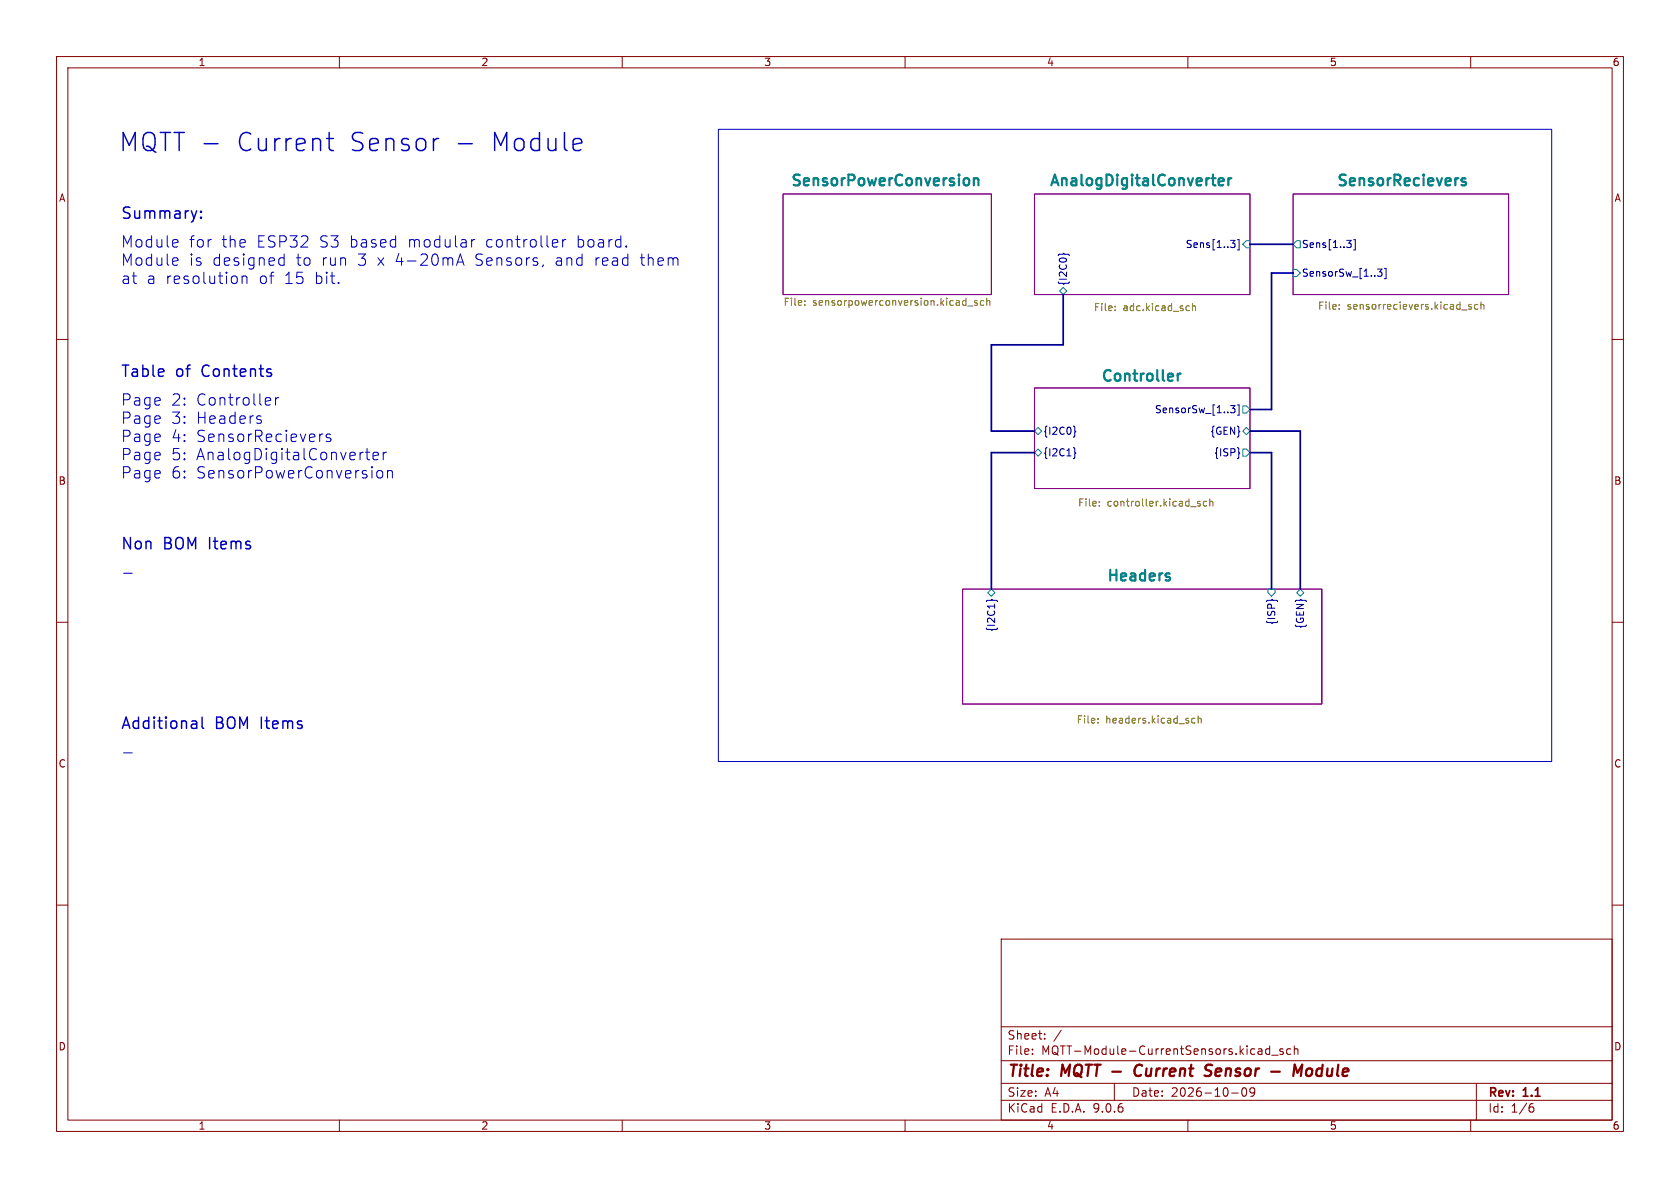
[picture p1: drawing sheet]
<svg xmlns="http://www.w3.org/2000/svg" width="297mm" height="210mm" viewBox="0 0 297 210" stroke-linecap="round" stroke-linejoin="round" font-family="sans-serif">
<g fill="none" stroke="#840000" stroke-width=".18">
<path d="M10 10h277v190h-277zM12 12h273v186h-273zM60 10v2M110 10v2M160 10v2M210 10v2M260 10v2M10 60h2M285 60h2M10 110h2M285 110h2M10 160h2"/>
<path d="M177 166h108v32h-108zM285 160h2M60 198v2M110 198v2M160 198v2M177 194.5h108M177 191.5h108M177 187.5h108M177 181.5h108M182.5 186.3v.1M182.5 185.5v.1M184.7 183.6v.1"/>
<path d="M184.7 182.8v.1M187.6 182.1l-1.3 2M197 191.5v3M210 198v2M217.7 193.2h1.2M219.7 192.4l.2-.1a.81 .81 0 0 1 .6 .6 .81 .81 0 0 1-.3 .8l-.2 .1a.81 .81 0 0 1-.3-1.4zM221.8 192.9l-.3 .3h-.3l-.2-.3 .1-.5 .4-.1 .2 .1a.99 .99 0 0 1-.3 1.4h-.3M224.5 184.9v1.5M224.5 185.5l-.5-.1-.3 .3v.4l.2 .2h.6M224.8 186.5h1.2M226.8 185.5l-.3-.1-.3 .2 .1 .2 .5 .2v.3h-.6M228.2 185.5l-.5-.1-.2 .3v.4l.1 .2h.6"/>
<path d="M228.8 185.5l.2-.1 .4 .1 .1 .9M228.8 184.9v1.5M260 198v2M261 191.5v6.5M270.6 195.7h.4l.2 .3-.1 .5-.5 .1M271 195.1l-.4 .1"/>
</g>
<path d="M201.6 188.2a1.13 1.13 0 0 0-1 .7 1.13 1.13 0 0 0 .2 1.2l.3 .1 .5-.1M213.3 188.3l.3-.1 .7 .1M213.4 189.2l.4 .1a.49 .49 0 0 1 .3 .5 .49 .49 0 0 1-.4 .4h-.5M224.7 189.4h1.6M228.6 190.2l.3-2 .5 1.4 .8-1.4-.2 2M231.1 189.1a.52 .52 0 0 1 .5-.2 .52 .52 0 0 1 .4 .4l-.1 .5a.55 .55 0 0 1-.5 .4 .55 .55 0 0 1-.5-.4z" fill="none" stroke="#840000" stroke-width=".4"/>
<path d="M138.4 34.3h36.9v17.8h-36.9zM182.9 34.3h38.1v17.8h-38.1zM228.6 34.3h38.1v17.8h-38.1zM182.9 68.6h38.1v17.8h-38.1zM170.2 104.1h63.5v20.4h-63.5z" fill="none" stroke="#840084" stroke-width=".18"/>
<g fill="none" stroke="#000084" stroke-width=".18">
<path d="M187.1 45.2l.2-.3h.6l.2-.1 .1 .1h.6l.2 .3M217.5 42.5h.8l-.4 .5 .4 .1v.4l-.2 .3h-.4M218.8 42.4h.3v1.8h-.3M238.1 42.5h.8l-.5 .5 .4 .1 .1 .4-.3 .3h-.3M239.3 42.4h.3v1.8h-.3M243.5 47.6h.8l-.4 .5 .4 .1v.5l-.2 .1-.6-.1M244.7 47.4h.3v1.9h-.3M189.8 75.3l.2 .2v.6l.2 .2-.2 .2v.6l-.2 .2M189.8 79.1l.2 .2v.6l.2 .2-.2 .2v.6l-.2 .2M217.5 71.7h.8l-.4 .5 .4 .1v.5l-.2 .2-.6-.2M218.8 71.6h.3v1.8h-.3M219.1 80l.1 .1-.1 .1"/>
<path d="M174.4 106.4l.2-.3h.6l.2-.2 .1 .2h.6l.2 .3M224.8 106.1l.1-.2v.2"/>
</g>
<path d="M187.3 51.4l.7-.6 .6 .6-.6 .7zM220.3 42.5h.7v1.3h-.7l-.6-.6zM228.6 47.6h.6l.7 .7-.7 .6h-.6zM229.2 42.5h.7v1.3h-.7l-.6-.6zM182.9 76.2l.6-.6 .6 .6-.6 .6zM219.7 71.8h.6l.7 .6-.7 .6h-.6zM219.7 76.2l.6-.6 .7 .6-.7 .6zM219.7 79.4h.6l.7 .6-.7 .6h-.6zM182.9 80l.6-.6 .6 .6-.6 .6zM174.6 104.8l.7-.7 .6 .7-.6 .6zM224.2 104.1h1.2v.7l-.6 .6-.6-.6zM229.2 104.8l.7-.7 .6 .7-.6 .6z" fill="none" stroke="#008484" stroke-width=".18"/>
<path d="M172.2 31.7a.47 .47 0 0 1 .8 .1v1M172.2 31.5v1.3M215.7 31.5l.6 .1v.4l-.9 .1M216.3 32.7l-.6 .1M217.2 31.5v1.3M217.7 31.5l-.4 .1-.1 .3M258.5 32l.6 .2 .1 .3-.3 .3-.5-.1M258.5 31.6l.1-.1 .5 .1M208.2 66v1.3M208.7 66l-.3 .1-.2 .3M206.8 102.1l.1 .2-.1 .2" fill="none" stroke="#008484" stroke-width=".38"/>
<g fill="none" stroke="#848400" stroke-width=".18">
<path d="M142.3 53.9v.1M142.3 53.2v.1M171.1 54.1h.9M172.8 53.2l-.3-.1-.2 .2v.2l.5 .1v.3h-.5M173.9 53.2l-.4-.1-.2 .3 .1 .5h.5M174.5 53.3l.1-.2 .3 .1 .1 .8M174.5 52.7v1.3M197.1 54.8v.1M197.1 54.1v.2M210.1 54.1h.2M210.3 54.9h-.2M210.8 53.6v1.3"/>
<path d="M210.8 54.2l.2-.1h.3l.1 .8M236.8 54.5v.2M236.8 53.9v.1M260.1 53.9l-.3-.1-.2 .2 .1 .2 .4 .1v.3h-.5M261.3 53.9l-.4-.1-.2 .3 .1 .5h.5M261.8 53.9l.2-.1 .3 .1v.8M261.8 53.4v1.3M194.3 89.3v.2M194.3 88.7v.1M211.8 89l.5 .2-.1 .2-.4 .1M211.8 88.7h.4M213.3 88.7l-.3-.1-.3 .3 .2 .5h.4"/>
<path d="M213.9 88.7l.2-.1 .3 .1v.8M213.9 88.2v1.3M194.1 127.7v.1M194.1 127v.1M210.7 127.6l.2 .2h.4M211.3 127h-.4l-.2 .2M211.8 127.1l.2-.1h.3l.1 .8M211.8 126.5v1.3"/>
</g>
<path d="M188 52.1v8.9h-12.7v15.2h7.6M221 43.2h7.6M228.6 48.3h-3.8v24.1h-3.8M221 76.2h8.9v27.9M182.9 80h-7.6v24.1M221 80h3.8v24.1" fill="none" stroke="#000084" stroke-width=".3"/>
<path d="M35.5 38.4l.1 .1-.1 .1M35.5 37.4l.1 .1h-.1M36.1 25.4h2.4M35.7 126.8v1.7l.3 .3" fill="none" stroke="#0000c2" stroke-width=".25"/>
<g fill="none" stroke="#0000c2" stroke-width=".18">
<path d="M127 22.9h147.3v111.7h-147.3zM31.2 42.3l.2 .1 .1 .4-1 .2M31.2 45.6l.2 .1 .1 .3-1 .2M31.4 43.6l-.2 .1M31.4 46.8l-.2 .1M42.8 48.8v1.3M43.1 48.8l-.3 .2M43.4 48.8l.3 .3v1M49.5 46.8l.2 .1 .5-.1M49.5 45.7l.2-.1 .5 .1M50.2 44.9v2M80.7 46.9l.7-2 .6 2"/>
<path d="M80.9 46.3h.9M83.4 42.3v1.4M83.9 42.3a.51 .51 0 0 0-.5 .4M96 46.8l-.2 .4M98.3 42.3l.2 .1 .1 .4-.9 .2M98.5 43.6l-.2 .1M99.5 42.3v1.4M100 42.3a.51 .51 0 0 0-.5 .4M110.7 43.5l.1 .1-.1 .1M45.9 74.2l.3 .3-.1 .2-.2 .1M45.9 73.5l.2 .1M47.6 70.3l.2 .1v.4l-.9 .2"/>
<path d="M47.8 71.5l-.2 .1M48.7 70.3v1.3M49.3 70.3a.51 .51 0 0 0-.6 .4M57.1 76.7l-.5 .2M58.4 76.8l-.5-.1-.2 .3 .1 .3 .6 .2 .1 .2-.1 .3-.2 .1-.5-.1M64.6 79.9h.8M64.9 79.3v1.7l.1 .2 .4 .1M67.8 79.9v1.4M68.3 79.9a.51 .51 0 0 0-.5 .4M65.9 80.6l1-.2-.1-.4-.6-.1-.3 .3 .1 1 .2 .1 .6-.1M66.7 83.4a.54 .54 0 0 1 .5-.2 .54 .54 0 0 1 .5 .3v.6a.54 .54 0 0 1-.6 .4 .54 .54 0 0 1-.5-.4zM68.5 83.4a.5 .5 0 0 1 .9 .1v1"/>
<path d="M68.5 83.2v1.3M21.8 101.3h1.6M21.8 133.1h1.6"/>
</g>
<g font-size="4.5" fill="#0000c2">
<text x="20.9" y="27.1">MQTT -</text>
<text x="41.9" y="27.1">Current</text>
<text x="62" y="27.1">Sensor</text>
<text x="80.7" y="27.1">-</text>
<text x="87.2" y="27.1">Module</text>
</g>
<g font-size="2.8" fill="#0000c2">
<text x="21.3" y="39.3">Summary:</text>
<text x="21.3" y="44">Module</text>
<text x="21.3" y="47.3">Module</text>
<text x="33.3" y="44">for</text>
<text x="33.3" y="47.3">is</text>
<text x="37.5" y="47.3">designed</text>
<text x="39.1" y="44">the</text>
<text x="45.3" y="44">ESP32</text>
<text x="52.3" y="47.3">to</text>
<text x="56.5" y="44">S3</text>
<text x="56.8" y="47.3">run</text>
<text x="61.8" y="44">based</text>
<text x="63.3" y="47.3">3 x 4-20mA</text>
<text x="72.2" y="44">modular</text>
<text x="84.1" y="47.3">Sensors,</text>
<text x="86" y="44">controller</text>
<text x="98.4" y="47.3">and</text>
<text x="102.1" y="44">board.</text>
<text x="105.4" y="47.3">read</text>
<text x="113.5" y="47.3">them</text>
<text x="21.3" y="50.5">at</text>
<text x="25.8" y="50.5">a resolution</text>
<text x="45.7" y="50.5">of</text>
<text x="50.3" y="50.5">15</text>
<text x="55.7" y="50.5">bit.</text>
<text x="21.3" y="72">Page</text>
<text x="21.3" y="67.2">Table</text>
<text x="30.2" y="72">2:</text>
<text x="31.1" y="67.2">of</text>
<text x="34.6" y="72">Controller</text>
<text x="35.9" y="67.2">Contents</text>
<text x="21.3" y="75.2">Page</text>
<text x="30.2" y="75.2">3:</text>
<text x="34.6" y="75.2">Headers</text>
<text x="21.3" y="78.4">Page</text>
<text x="21.3" y="81.6">Page</text>
<text x="30.2" y="78.4">4:</text>
<text x="30.2" y="81.6">5:</text>
<text x="34.6" y="78.4">SensorRecievers</text>
<text x="34.6" y="81.6">AnalogDigitalConverter</text>
<text x="21.3" y="84.9">Page</text>
<text x="30.2" y="84.9">6:</text>
<text x="34.6" y="84.9">SensorPowerConversion</text>
<text x="21.3" y="97.7">Non</text>
<text x="28.9" y="97.7">BOM Items</text>
<text x="21.3" y="129.4">Additional</text>
<text x="38" y="129.4">BOM Items</text>
</g>
<g font-size="2.8" fill="#840000">
<text x="178" y="190.9">Title:</text>
<text x="187.7" y="190.9">MQTT -</text>
<text x="202.2" y="190.9">Current</text>
<text x="215.5" y="190.9">Sensor</text>
<text x="232.7" y="190.9">Module</text>
</g>
<g font-size="2.6" fill="#008484">
<text x="139.7" y="33">SensorPowerConversion</text>
<text x="185.4" y="33">AnalogDigitalConverter</text>
<text x="236.2" y="33">SensorRecievers</text>
<text x="194.6" y="67.6">Controller</text>
<text x="195.6" y="102.9">Headers</text>
</g>
<g font-size="2.1" fill="#840000">
<text x="178" y="184">Sheet:</text>
<text x="178" y="186.7">File:</text>
<text x="184.1" y="186.7">MQTT-Module-CurrentSensors.kicad_sch</text>
<text x="178" y="196.9">KiCad</text>
<text x="178" y="194.1">Size:</text>
<text x="184.7" y="194.1">A4</text>
<text x="185.7" y="196.9">E.D.A.</text>
<text x="193.3" y="196.9">9.0.6</text>
<text x="200" y="194.1">Date:</text>
<text x="207" y="194.1">2026-10-09</text>
<text x="263" y="194.3">Rev:</text>
<text x="263" y="196.9">Id:</text>
<text x="267.1" y="196.9">1/6</text>
<text x="269.4" y="194.3">1.1</text>
</g>
<g font-size="1.8" fill="#840000">
<text x="35" y="11.9">1</text>
<text x="85" y="11.9">2</text>
<text x="135" y="11.9">3</text>
<text x="185" y="11.9">4</text>
<text x="235" y="11.9">5</text>
<text x="285" y="11.9">6</text>
<text x="10.3" y="35.9">A</text>
<text x="285.3" y="35.9">A</text>
<text x="10.3" y="85.9">B</text>
<text x="285.3" y="85.9">B</text>
<text x="10.3" y="135.9">C</text>
<text x="285.3" y="135.9">C</text>
<text x="10.3" y="185.9">D</text>
<text x="285.3" y="185.9">D</text>
<text x="35" y="199.9">1</text>
<text x="85" y="199.9">2</text>
<text x="135" y="199.9">3</text>
<text x="185" y="199.9">4</text>
<text x="235" y="199.9">5</text>
<text x="285" y="199.9">6</text>
</g>
<g font-size="1.8" fill="#000084">
<text x="209.5" y="44">Sens[1..3]</text>
<text x="230.1" y="44">Sens[1..3]</text>
<text x="188.8" y="50.6" transform="rotate(-90 188.8 50.6)">{I2C0}</text>
<text x="230.1" y="49.1">SensorSw_[1..3]</text>
<text x="184.3" y="77.1">{I2C0}</text>
<text x="204.1" y="73.3">SensorSw_[1..3]</text>
<text x="213.9" y="77.1">{GEN}</text>
<text x="184.3" y="80.9">{I2C1}</text>
<text x="214.5" y="80.9">{ISP}</text>
<text x="176.1" y="111.8" transform="rotate(-90 176.1 111.8)">{I2C1}</text>
<text x="225.7" y="110.6" transform="rotate(-90 225.7 110.6)">{ISP}</text>
<text x="230.7" y="111.2" transform="rotate(-90 230.7 111.2)">{GEN}</text>
</g>
<g font-size="1.8" fill="#848400">
<text x="138.4" y="54.4">File:</text>
<text x="143.7" y="54.4">sensorpowerconversion.kicad_sch</text>
<text x="193.3" y="55.3">File:</text>
<text x="198.5" y="55.3">adc.kicad_sch</text>
<text x="232.9" y="55.1">File:</text>
<text x="238.1" y="55.1">sensorrecievers.kicad_sch</text>
<text x="190.5" y="89.9">File:</text>
<text x="195.7" y="89.9">controller.kicad_sch</text>
<text x="190.2" y="128.2">File:</text>
<text x="195.5" y="128.2">headers.kicad_sch</text>
</g>
</svg>
